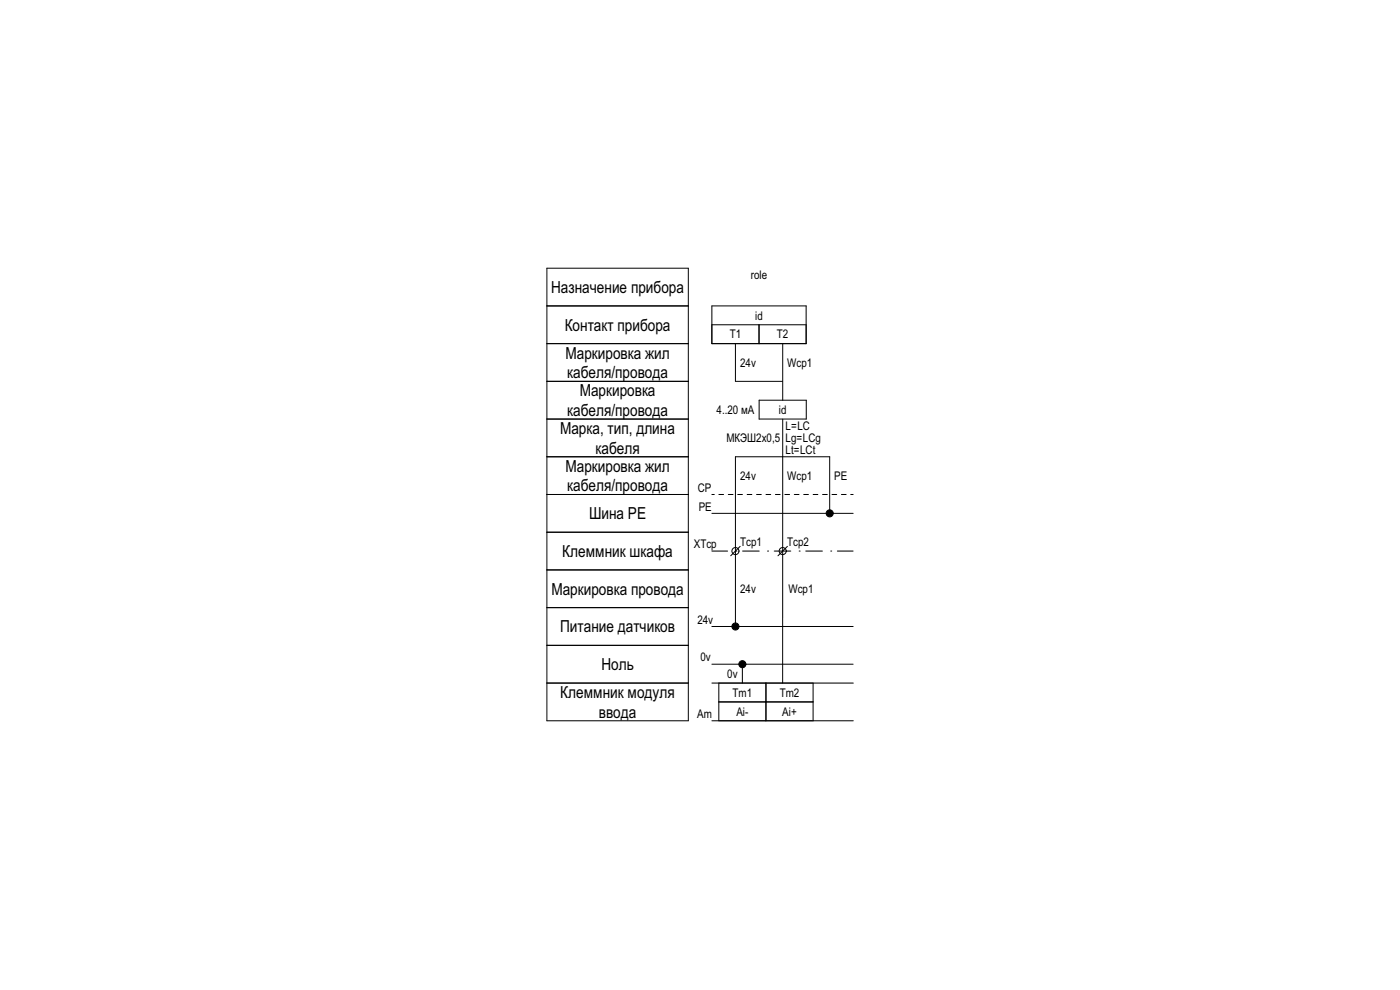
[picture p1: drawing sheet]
<svg xmlns="http://www.w3.org/2000/svg" width="297mm" height="210mm" viewBox="0 0 297 210" stroke-linecap="round" stroke-linejoin="round" font-family="sans-serif">
<!-- layer: cp_static_ai -->
<g fill="none" stroke="#000" stroke-width=".21">
<path d="M166 96.9v48M151 116.9h3.4M151 108.9h30M151 104.9h.5M152.5 104.9h1M154.5 104.9h1M156.1 116.9h.1M156.5 104.9h1M157 115.9l-2 2M157.5 116.9h3.6M158.5 104.9h1M160.5 104.9h1"/>
<path d="M162.5 104.9h1M162.8 116.9h.1M164.2 116.9h3.6M164.5 104.9h1M166.5 104.9h1M167 115.9l-2 2M168.5 104.9h1M169.5 116.9h.1M170.5 104.9h1M170.9 116.9h3.6M172.5 104.9h1M174.5 104.9h1"/>
<path d="M176 108.1v-11.2h-20v35.2M176.2 116.9h.1M176.5 104.9h1M177.6 116.9h3.4M178.5 104.9h1M180.5 104.9h.5M151 132.9h30M151 140.9h30M151 152.9h30M151 144.9h30M152.5 148.9h20M152.5 144.9v8"/>
<path d="M157.5 141.6v3.3M162.5 144.9v8M172.5 144.9v8"/>
<circle cx="156" cy="116.9" r=".75"/>
<circle cx="166" cy="116.9" r=".75"/>
<circle cx="176" cy="108.9" r=".75"/>
<circle cx="156" cy="132.9" r=".75"/>
<circle cx="157.5" cy="140.9" r=".75"/>
</g>
<!-- layer: id_static_ai -->
<path d="M151 64.9h20v8h-20zM151 68.9h20M156 72.9v8h10M161 68.9v4M166 72.9v12M161 84.9h10v4h-10zM166 88.9v8" fill="none" stroke="#000" stroke-width=".21"/>
<!-- layer: cp_names -->
<path d="M116 96.9h30v56h-30zM116 112.9h30M116 104.9h30M116 136.9h30M116 128.9h30M116 120.9h30M116 144.9h30" fill="none" stroke="#000" stroke-width=".21"/>
<!-- layer: id_names -->
<path d="M116 56.9h30v40h-30zM116 72.9h30M116 64.9h30M116 88.9h30M116 80.9h30" fill="none" stroke="#000" stroke-width=".21"/>
<!-- layer: cp_static_ai -->
<g fill="#000">
<circle cx="176" cy="108.9" r=".75"/>
<circle cx="156" cy="132.9" r=".75"/>
<circle cx="157.5" cy="140.9" r=".75"/>
</g>
<g font-size="3.5">
<text x="116.9" y="62.1">Назначение прибора</text>
<text x="119.8" y="70.1">Контакт прибора</text>
<text x="119.9" y="76.1">Маркировка жил</text>
<text x="120.3" y="80.2">кабеля/провода</text>
<text x="120.3" y="88.2">кабеля/провода</text>
<text x="123" y="84.1">Маркировка</text>
<text x="118.8" y="92.1">Марка, тип, длина</text>
<text x="119.9" y="100.1">Маркировка жил</text>
<text x="126.3" y="96.2">кабеля</text>
<text x="120.3" y="104.2">кабеля/провода</text>
<text x="125" y="110.1">Шина PE</text>
<text x="119.3" y="118.1">Клеммник шкафа</text>
<text x="117" y="126.1">Маркировка провода</text>
<text x="118.8" y="134.1">Питание датчиков</text>
<text x="127.6" y="142.1">Ноль</text>
<text x="118.9" y="148.1">Клеммник модуля</text>
<text x="127" y="152.2">ввода</text>
</g>
<g font-size="2.5">
<text x="159.3" y="59.3">role</text>
<text x="154.8" y="71.8">T1</text>
<text x="160.2" y="67.8">id</text>
<text x="164.8" y="71.8">Т2</text>
<text x="157" y="77.8">24v</text>
<text x="167" y="77.8">Wcp1</text>
<text x="152" y="87.8">4..20 мА</text>
<text x="165.2" y="87.8">id</text>
<text x="154.1" y="93.7">МКЭШ2х0,5</text>
<text x="166.7" y="91.1">L=LC</text>
<text x="166.7" y="93.7">Lg=LCg</text>
<text x="157" y="101.8">24v</text>
<text x="166.7" y="96.3">Lt=LCt</text>
<text x="167" y="101.8">Wcp1</text>
<text x="177" y="101.8">PE</text>
<text x="148" y="104.3">CP</text>
<text x="148.2" y="108.3">PE</text>
<text x="147.2" y="116.3">XTcp</text>
<text x="157" y="115.8">Tcp1</text>
<text x="167" y="115.8">Tcp2</text>
<text x="157" y="125.8">24v</text>
<text x="167.3" y="125.8">Wcp1</text>
<text x="147.9" y="132.3">24v</text>
<text x="148.6" y="140.3">0v</text>
<text x="154.3" y="143.8">0v</text>
<text x="155.4" y="147.8">Tm1</text>
<text x="165.4" y="147.8">Tm2</text>
<text x="147.9" y="152.3">Am</text>
<text x="156.2" y="151.8">Ai-</text>
<text x="166" y="151.8">Ai+</text>
</g>
</svg>
